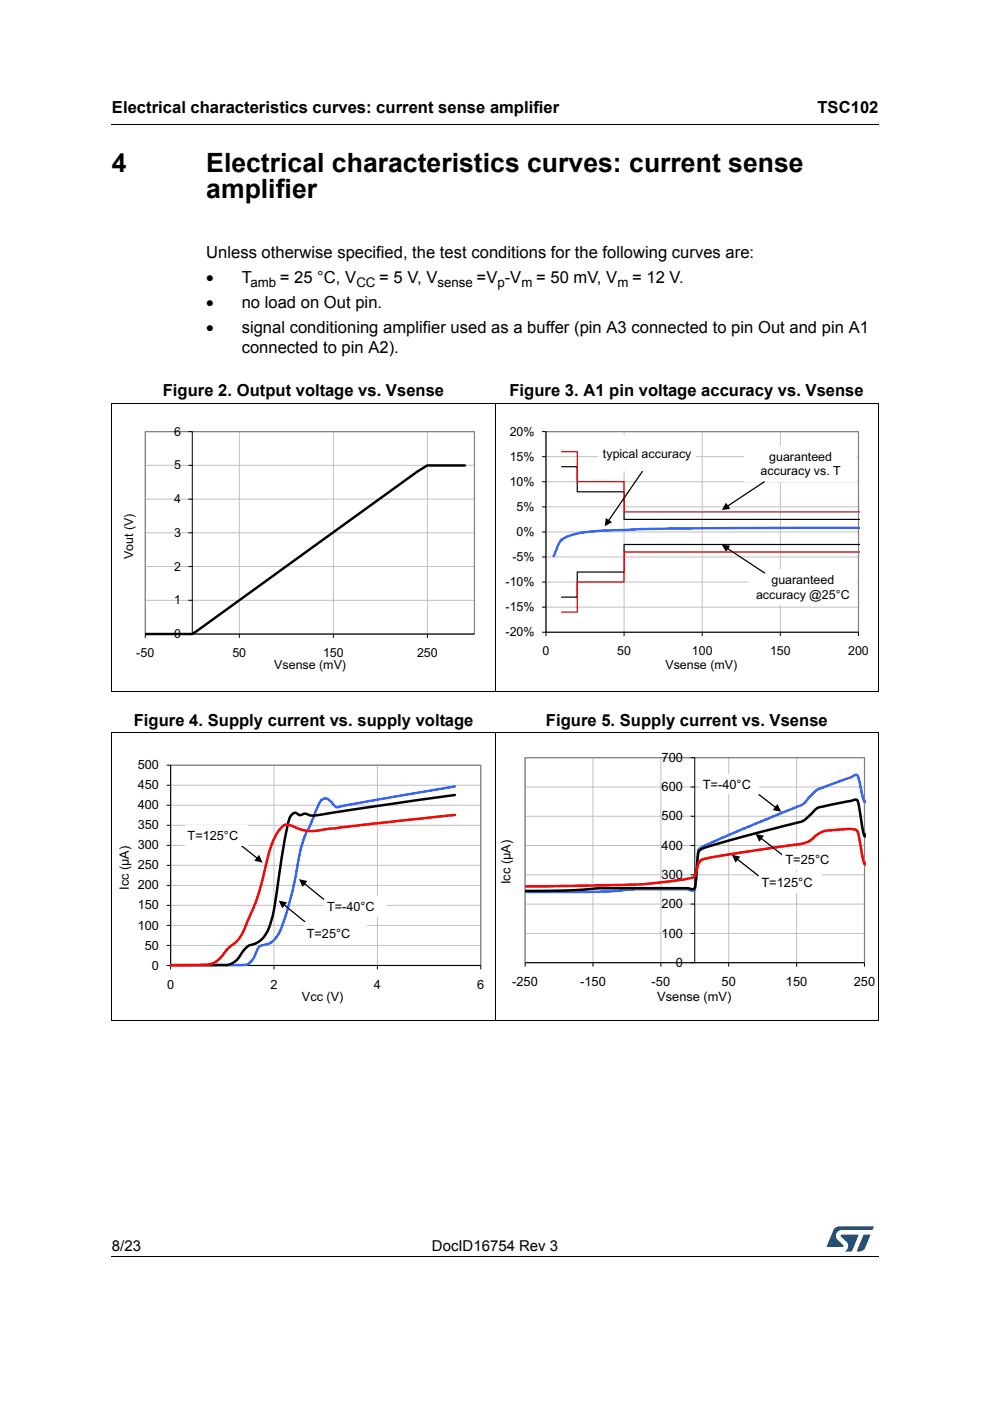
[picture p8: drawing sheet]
<svg xmlns="http://www.w3.org/2000/svg" width="210mm" height="297mm" viewBox="0 0 210 297" stroke-linecap="round" stroke-linejoin="round" font-family="sans-serif">
<path d="M23.6 26.2l.1 .2zM23.6 266.3l.1 .1z" fill="#000"/>
<path d="M23.7 26.3h162.6M23.7 266.3h162.6" fill="none" stroke="#000" stroke-width=".21"/>
<path d="M175.3 260h10v5.3h-10z" fill="#fff"/>
<g fill="#005189">
<path d="M176.9 260.5l1-.5 7.4 .1-.4 .7h-6.4a1.31 1.31 0 0 0-1.2 1.1 1.31 1.31 0 0 0 .8 1.4l.7 .7v.3l-3.5 .1z"/>
<path d="M183.1 261.8h1.4l-.6 1.6a2.16 2.16 0 0 1-1.3 1.9l-.9-.1z"/>
<path d="M178.3 261.8l3.7 .1-1.3 3.3-1.6 .1a1.43 1.43 0 0 0 .6-1.7l-1.4-1.4z"/>
</g>
<path d="M23.6 85.5h162.7M23.7 85.6v60.9M105 85.4v61.3M186.2 85.6v60.9M23.6 146.6h162.7" fill="none" stroke="#000" stroke-width=".21"/>
<g fill="#fff">
<path d="M24.4 86.2h80v60h-80z"/>
<path d="M24.4 88.4h80v55.6h-80z"/>
</g>
<path d="M30.8 98.7h69.8M50.7 91.5v42.9M70.7 91.5v42.9M90.6 91.5v42.9M100.6 91.5h-69.8v42.9M30.8 113h69.8M30.8 105.8h69.8M30.8 127.3h69.8M30.8 120.1h69.8" fill="none" stroke="#c0c0c0" stroke-width=".21"/>
<path d="M30.8 91.5h69.8v42.9h-69.8z" fill="none" stroke="#808080" stroke-width=".25"/>
<path d="M40 91.5h.8v42.9M40 98.7h.8M40 113h.8M40 105.8h.8M40 127.3h.8M40 120.1h.8M50.7 134.4v.8M70.7 134.4v.8M90.6 134.4v.8M100.6 134.4h-69.8v.8" fill="none" stroke="#000" stroke-width=".21"/>
<path d="M98.6 98.7h-8l-2 1.2-47.9 34.5h-9.9" fill="none" stroke="#000" stroke-width=".52"/>
<g fill="#fff">
<path d="M105.7 86.2h80v60h-80z"/>
<path d="M105.7 88.4h80v55.6h-80z"/>
</g>
<path d="M115.8 96.8h66.2M115.8 91.5h66.2v42.5M132.3 91.5v42.5M148.9 91.5v42.5M165.5 91.5v42.5M115.8 118.1h66.2M115.8 112.8h66.2M115.8 107.5h66.2M115.8 102.1h66.2M115.8 128.7h66.2M115.8 123.4h66.2" fill="none" stroke="#c0c0c0" stroke-width=".21"/>
<path d="M115.7 91.5h66.3v42.5h-66.3z" fill="none" stroke="#808080" stroke-width=".25"/>
<path d="M114.9 91.5h.9v43.4M114.9 96.8h.9M114.9 118.1h.9M114.9 112.8h.9M114.9 107.5h.9M114.9 102.1h.9M114.9 134h67.1v.9M114.9 128.7h.9M114.9 123.4h.9M132.3 134v.9M148.9 134v.9M165.5 134v.9" fill="none" stroke="#000" stroke-width=".21"/>
<path d="M182.3 111.9l-38.5 .2-12.1 .3a44.7 44.7 0 0 0-10.6 1.1 3.9 3.9 0 0 0-3.2 3.2l-.5 1.2" fill="none" stroke="#36f" stroke-width=".52"/>
<path d="M119.1 99h3.3v5.3h9.9v5.8h50M182.3 115.4h-50v5.9h-9.9v5.3h-3.3" fill="none" stroke="#000" stroke-width=".25"/>
<path d="M119.1 95.8h3.3v6.3h9.9v6.4h50M182.3 117h-50v6.4h-9.9v6.4h-3.3" fill="none" stroke="#f00" stroke-width=".25"/>
<path d="M158.7 120.7h23v7.6h-23z" fill="#fff"/>
<path d="M154.2 116.1l8.1 5.3-.2 .3-8-5.4zM153 115.5l1.8 .2-.9 1.3z" fill="#000"/>
<path d="M157.8 94.5h23.9v7.6h-23.9z" fill="#fff"/>
<g fill="#000">
<path d="M136.1 99.8l.2 .2-7.2 10.6-.3-.2zM128.5 109.8l1.3 .9-1.6 .9z"/>
<path d="M154.1 107.3l8-5.3 .1 .2-8 5.3zM153.9 106.6l.9 1.3-1.8 .2z"/>
</g>
<path d="M126.9 92.3h20.7v7.6h-20.7z" fill="#fff"/>
<path d="M23.6 155.4h162.7M23.7 155.5v60.9M105 155.3v61.3M186.2 155.5v60.9M23.6 216.5h162.7" fill="none" stroke="#000" stroke-width=".21"/>
<g fill="#fff">
<path d="M24.4 156.1h80v60h-80z"/>
<path d="M24.4 157.7h80v56.8h-80z"/>
</g>
<path d="M36.2 179.2h65.7M36.2 175h65.7M36.2 170.7h65.7M36.2 166.5h65.7M36.2 162.2h65.7v42.5M58.1 162.2v42.5M80 162.2v42.5M36.2 196.2h65.7M36.2 192h65.7M36.2 187.7h65.7M36.2 183.5h65.7M36.2 200.4h65.7" fill="none" stroke="#c0c0c0" stroke-width=".21"/>
<path d="M36.2 162.2h65.7v42.5h-65.7z" fill="none" stroke="#808080" stroke-width=".26"/>
<g fill="none" stroke="#000" stroke-width=".21">
<path d="M35.3 162.2h.9v43.3M35.3 179.2h.9M35.3 175h.9M35.3 170.7h.9M35.3 166.5h.9M35.3 196.2h.9M35.3 192h.9M35.3 187.7h.9M35.3 183.5h.9M35.3 204.7h66.6v.8M35.3 200.4h.9M58.1 204.7v.8"/>
<path d="M80 204.7v.8"/>
</g>
<path d="M96.4 166.7l-24.3 4.3a.92 .92 0 0 1-1.4-.4 1.98 1.98 0 0 0-2.2-1.2 8 8 0 0 0-2 3.7l-.5 1.5a25 25 0 0 0-3.1 10 59.1 59.1 0 0 1-3.9 13.5 4.2 4.2 0 0 1-3.6 2.4 3.6 3.6 0 0 0-1.5 2.3 2.68 2.68 0 0 1-3.2 1.8h-14.5" fill="none" stroke="#36f" stroke-width=".53"/>
<path d="M96.4 168.6l-26.5 3.8a14.3 14.3 0 0 1-4.4 .4l-.3-.1a1.83 1.83 0 0 0-1.6 .1l-.3-.1a.94 .94 0 0 0-.9-.4 .94 .94 0 0 0-.8 .7 49.9 49.9 0 0 0-2 9.7 125.9 125.9 0 0 1-2.1 12.7 6.1 6.1 0 0 1-3.8 4.8 4.6 4.6 0 0 0-3.1 2.8 4 4 0 0 1-4 1.6h-10.4" fill="none" stroke="#000" stroke-width=".53"/>
<path d="M96.4 172.8l-27.1 3a10.1 10.1 0 0 1-7.9-.9 1.8 1.8 0 0 0-2.2 1.1 20.3 20.3 0 0 0-3 8.2 50.8 50.8 0 0 1-4.1 12.2l-.4 .8a7.4 7.4 0 0 1-3.2 3.7l-.7 .8a5.4 5.4 0 0 1-5.6 2.9h-6" fill="none" stroke="#f00" stroke-width=".53"/>
<path d="M51.1 179l3.6 2.9-.2 .2-3.6-2.9zM54.9 181.2l.8 1.7-1.8-.4z" fill="#000"/>
<path d="M39.2 175h13.3v4.3h-13.3z" fill="#fff"/>
<g fill="#000">
<path d="M60.2 191.7l4.6 3.7-.2 .2-4.5-3.7zM59.1 190.9l1.8 .4-1.1 1.3z"/>
<path d="M64.5 187.1l4.5 3.7-.1 .2-4.5-3.6zM63.4 186.4l1.8 .4-1.1 1.2z"/>
</g>
<g fill="#fff">
<path d="M64.5 195.6h13.2v4.4h-13.2z"/>
<path d="M68.7 189.9h13.3v4.4h-13.3z"/>
<path d="M105.7 156.1h80v60h-80z"/>
<path d="M105.7 157.4h80v57.4h-80z"/>
</g>
<path d="M111.3 179.3h72M111.3 173.1h72M111.3 166.9h72M125.7 160.7v43.4M140.1 160.7v43.4M154.5 160.7v43.4M168.9 160.7v43.4M111.3 197.9h72M111.3 191.7h72M111.3 185.5h72M111.3 204.1v-43.4h72v43.4" fill="none" stroke="#c0c0c0" stroke-width=".21"/>
<path d="M111.3 160.6h72v43.5h-72z" fill="none" stroke="#808080" stroke-width=".26"/>
<path d="M146.5 160.7h.8v43.4M146.5 179.3h.8M146.5 173.1h.8M146.5 166.9h.8M146.5 197.9h.8M146.5 191.7h.8M146.5 185.5h.8M111.3 204.9v-.8h72v.8M125.7 204.1v.8M140.1 204.1v.8M154.5 204.1v.8M168.9 204.1v.8" fill="none" stroke="#000" stroke-width=".21"/>
<path d="M183.6 169.9l-.3 .1-.2-.3-.7-3.2a3.6 3.6 0 0 0-.8-2.2l-6.2 2.3a6.9 6.9 0 0 0-4.5 3.3 6.5 6.5 0 0 1-3.1 1.6l-17.6 7.5a4 4 0 0 0-2.2 1.4l-.4 5.8a5.6 5.6 0 0 1-.5 2.6l-1.2-.2-11.2-.1-7.9 .6h-15.5" fill="none" stroke="#36f" stroke-width=".54"/>
<path d="M183.6 177.1l-.1 .2h-.2l-.2-.4-.8-4.7a5.2 5.2 0 0 0-.7-2.6l-6.2 1.2a4.3 4.3 0 0 0-3 1.4l-.3 .3a5.2 5.2 0 0 1-3.9 2.1l-10.8 2.8-6.8 2a4.5 4.5 0 0 0-2.4 1.1l-.2 .9-.4 4.7a4.9 4.9 0 0 1-.5 2.4l-1.2-.2h-18.4l-6.8 .5-9.4 .1" fill="none" stroke="#000" stroke-width=".54"/>
<path d="M183.6 183.1l-.1 .1h-.2l-.2-.5-.7-3.8a6.8 6.8 0 0 0-.8-2.9l-.3-.1-1.2-.2-3.3 .3a5.6 5.6 0 0 0-4.7 2 11.1 11.1 0 0 1-5.4 1.3l-15.8 2.5a4 4 0 0 0-2.7 1.1l-.4 1.3a2.06 2.06 0 0 1-1.2 2l-4.3 .6-6.5 .7-24.5 .4" fill="none" stroke="#f00" stroke-width=".54"/>
<path d="M160.9 168.3l3.7 2.9-.1 .2-3.7-2.9zM164.8 170.5l.8 1.6-1.8-.3z" fill="#000"/>
<path d="M160.8 185h13.5v4.3h-13.5z" fill="#fff"/>
<g fill="#000">
<path d="M156.3 182l4.6 3.6-.1 .2-4.6-3.6zM155.2 181.2l1.8 .4-1.1 1.3z"/>
<path d="M161.4 177.6l4.5 3.5-.1 .3-4.6-3.6zM160.2 176.8l1.8 .4-1 1.3z"/>
</g>
<g fill="#fff">
<path d="M165.9 180.2h13.4v4.2h-13.4z"/>
<path d="M148.4 164.2h12.5v4.2h-12.5z"/>
</g>
<g font-size="5.6">
<text x="23.7" y="36.4">4</text>
<text x="43.7" y="36.4">Electrical characteristics curves: current sense</text>
<text x="43.7" y="42">amplifier</text>
</g>
<g font-size="3.5">
<text x="23.7" y="23.9">Electrical characteristics curves: current sense amplifier</text>
<text x="173.3" y="23.9">TSC102</text>
<text x="43.7" y="54.7">Unless otherwise specified, the test conditions for the following curves are:</text>
<text x="43.7" y="65.3">•</text>
<text x="43.7" y="60">•</text>
<text x="51.2" y="65.3">no load on Out pin.</text>
<text x="51.2" y="60">T</text>
<text x="59.4" y="60">= 25 °C, V</text>
<text x="80.4" y="60">= 5 V, V</text>
<text x="101" y="60">=V -V</text>
<text x="113.7" y="60">= 50 mV, V</text>
<text x="134" y="60">= 12 V.</text>
<text x="43.7" y="70.6">•</text>
<text x="51.2" y="70.6">signal conditioning amplifier used as a buffer (pin A3 connected to pin Out and pin A1</text>
<text x="51.2" y="74.8">connected to pin A2).</text>
<text x="34.5" y="84">Figure 2. Output voltage vs. Vsense</text>
<text x="108" y="84">Figure 3. A1 pin voltage accuracy vs. Vsense</text>
<text x="28.4" y="153.9">Figure 4. Supply current vs. supply voltage</text>
<text x="115.7" y="153.9">Figure 5. Supply current vs. Vsense</text>
</g>
<g font-size="3.2">
<text x="23.7" y="265.1">8/23</text>
<text x="91.6" y="265.1">DocID16754 Rev 3</text>
</g>
<g font-size="2.8">
<text x="53.1" y="60.9">amb</text>
<text x="75.6" y="60.9">CC</text>
<text x="92.7" y="60.9">sense</text>
<text x="105.5" y="60.9">p</text>
<text x="110.6" y="60.9">m</text>
<text x="130.9" y="60.9">m</text>
</g>
<g font-size="2.7">
<text x="140.3" y="161.5">700</text>
<text x="29.2" y="167.3">450</text>
<text x="29.2" y="163.1">500</text>
<text x="140.3" y="167.7">600</text>
<text x="149" y="167.3">T=-40°C</text>
<text x="29.2" y="171.6">400</text>
<text x="140.3" y="173.9">500</text>
<text x="29.2" y="175.8">350</text>
<text x="39.8" y="178.1">T=125°C</text>
<text x="29.2" y="184.3">250</text>
<text x="29.2" y="180.1">300</text>
<text x="140.3" y="180.1">400</text>
<text x="166.5" y="183.3">T=25°C</text>
<text x="27.3" y="188.6" transform="rotate(-90 27.3 188.6)">Icc (µA)</text>
<text x="29.2" y="188.6">200</text>
<text x="108.2" y="187.5" transform="rotate(-90 108.2 187.5)">Icc (µA)</text>
<text x="140.3" y="186.4">300</text>
<text x="161.4" y="188.1">T=125°C</text>
<text x="29.2" y="197.1">100</text>
<text x="29.2" y="192.8">150</text>
<text x="69.3" y="193.1">T=-40°C</text>
<text x="140.3" y="192.6">200</text>
<text x="30.7" y="201.3">50</text>
<text x="65" y="198.8">T=25°C</text>
<text x="140.3" y="198.8">100</text>
<text x="32.2" y="205.6">0</text>
<text x="35.4" y="209.7">0</text>
<text x="57.4" y="209.7">2</text>
<text x="79.3" y="209.7">4</text>
<text x="101.2" y="209.7">6</text>
<text x="108.6" y="209.1">-250</text>
<text x="123" y="209.1">-150</text>
<text x="138.2" y="209.1">-50</text>
<text x="143.3" y="205">0</text>
<text x="153" y="209.1">50</text>
<text x="166.6" y="209.1">150</text>
<text x="181" y="209.1">250</text>
<text x="64" y="212.2">Vcc (V)</text>
<text x="139.4" y="212.3">Vsense (mV)</text>
</g>
<g font-size="2.6">
<text x="36.9" y="92.4">6</text>
<text x="108.1" y="92.4">20%</text>
<text x="36.9" y="99.5">5</text>
<text x="108.1" y="97.7">15%</text>
<text x="127.8" y="97.1">typical accuracy</text>
<text x="161.3" y="100.8">accuracy vs. T</text>
<text x="163.1" y="97.7">guaranteed</text>
<text x="36.9" y="106.7">4</text>
<text x="108.1" y="103">10%</text>
<text x="36.9" y="113.8">3</text>
<text x="109.5" y="113.6">0%</text>
<text x="109.5" y="108.3">5%</text>
<text x="28.2" y="118.6" transform="rotate(-90 28.2 118.6)">Vout (V)</text>
<text x="108.6" y="118.9">-5%</text>
<text x="36.9" y="121">2</text>
<text x="107.2" y="124.3">-10%</text>
<text x="163.6" y="123.9">guaranteed</text>
<text x="36.9" y="128.1">1</text>
<text x="107.2" y="129.6">-15%</text>
<text x="160.3" y="127">accuracy @25°C</text>
<text x="36.9" y="135.3">0</text>
<text x="107.2" y="134.9">-20%</text>
<text x="28.9" y="139.3">-50</text>
<text x="49.3" y="139.3">50</text>
<text x="58.2" y="141.7">Vsense (mV)</text>
<text x="68.5" y="139.3">150</text>
<text x="88.4" y="139.3">250</text>
<text x="115" y="138.9">0</text>
<text x="130.9" y="138.9">50</text>
<text x="141.1" y="141.7">Vsense (mV)</text>
<text x="146.7" y="138.9">100</text>
<text x="163.3" y="138.9">150</text>
<text x="179.8" y="138.9">200</text>
</g>
</svg>
